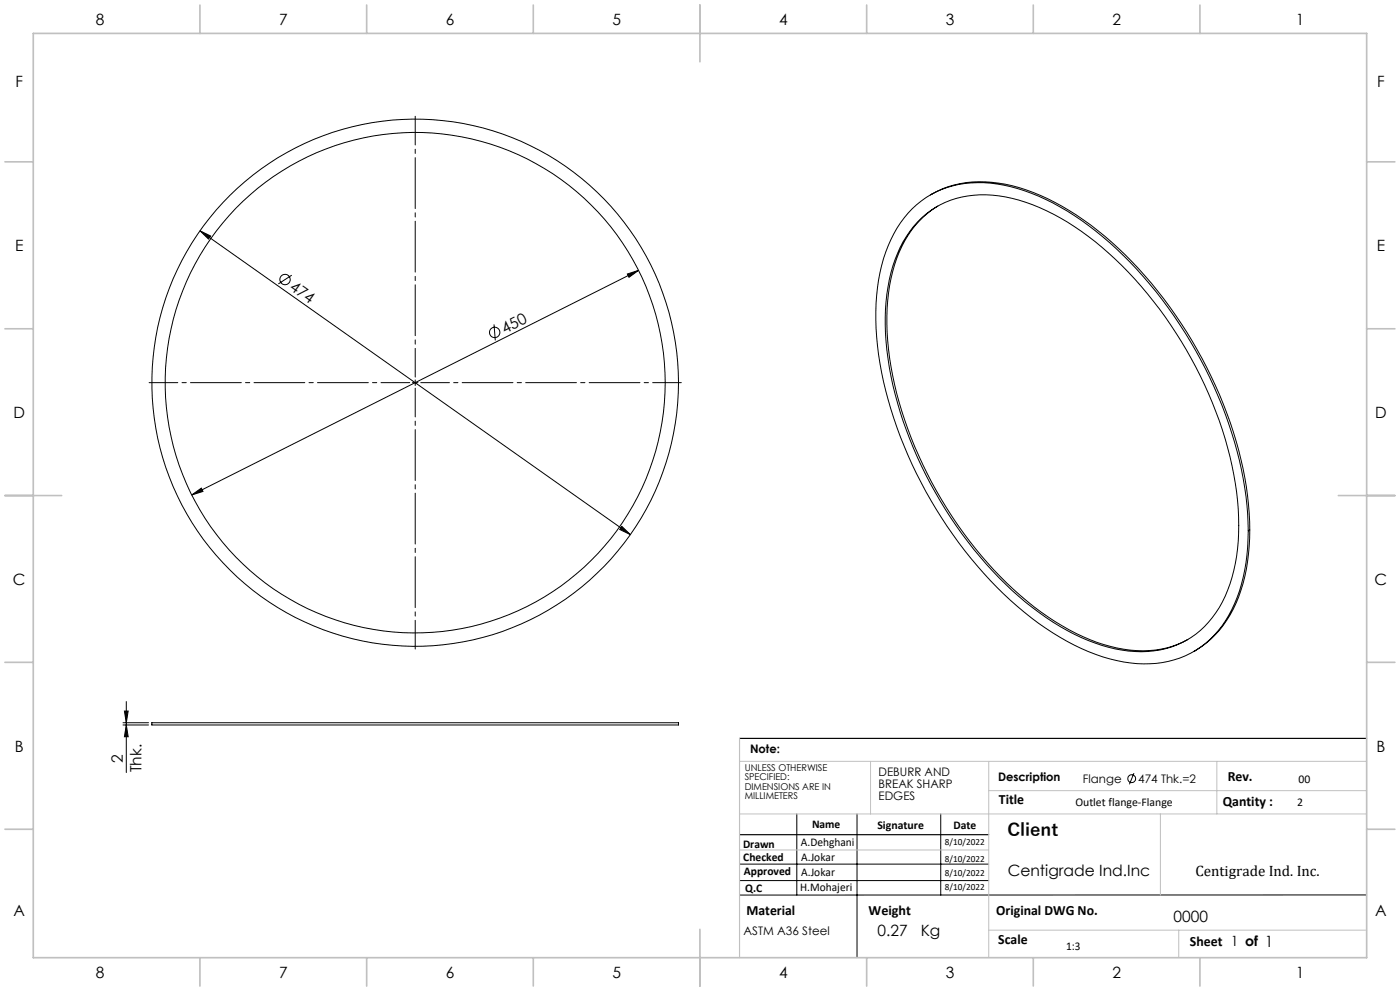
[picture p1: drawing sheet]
<svg xmlns="http://www.w3.org/2000/svg" width="420mm" height="297mm" viewBox="0 0 420 297" stroke-linecap="round" stroke-linejoin="round" font-family="sans-serif">
<g fill="none" stroke="#000" stroke-width=".3">
<path d="M279.1 58.4a31 31 0 0 1 22.5-3.2 69.5 69.5 0 0 1 29.8 15.5 129.9 129.9 0 0 1 42.5 75.2 66.4 66.4 0 0 1-2.3 33 30.4 30.4 0 0 1-13.5 16.4M60 69.2l3.2 1.5-.7 .9zM60 69.2l129.1 91M273.6 62.6a29.6 29.6 0 0 1 27.5-7.1 68.2 68.2 0 0 1 29.8 15.5 128.7 128.7 0 0 1 42.9 77.8 61.5 61.5 0 0 1-3.5 32.2 28.4 28.4 0 0 1-31.2 17.7 62.5 62.5 0 0 1-29.6-13.5 129 129 0 0 1-43-65.4 79.5 79.5 0 0 1-2-40.2 36.5 36.5 0 0 1 9.1-17zM275.2 66.6a27.7 27.7 0 0 1 26.4-7.6 65.1 65.1 0 0 1 29 15.1 122.9 122.9 0 0 1 40 70.7 60.6 60.6 0 0 1-3 33.9 27 27 0 0 1-29.1 16.4 58.9 58.9 0 0 1-28.8-13 121.9 121.9 0 0 1-43.3-74.5 59.6 59.6 0 0 1 2.9-31.7 32.2 32.2 0 0 1 5.9-9.3zM281.3 61.8a30.6 30.6 0 0 0-13.5 19.6 73.7 73.7 0 0 0 1.2 36.5 123.4 123.4 0 0 0 41.2 64 59.6 59.6 0 0 0 28.8 12.9 28.6 28.6 0 0 0 17.3-3.1M87.5 82.5l-4 2.6M148.2 97.2l.4 4.8M188.2 82.1l3.4-1.1-2.9 2.1zM191.6 81l-134.1 67.3M123.7 114.7h1.7M124.6 113.9v1.6"/>
<path d="M57.5 148.3l2.9-2 .5 1zM186.5 157.8l2.6 2.4-3.2-1.5zM36.9 216.6h7.7M36.9 217.3h7.7M37.3 213.1h1.2l-.6 3.5zM37.9 217.3l.6 3.5h-1.2zM37.9 210.3v21.2M45.5 216.6h158.1v.7h-158.1zM340.2 231.7l-1.4 3.4M221.9 259h74.7M239 243.9v24.3M257.1 243.9v43.1"/>
<path d="M282.2 243.9v24.3M221.9 263.9h74.7M410 268.2h-188.1"/>
<circle cx="85.5" cy="83.8" r="1.55"/>
<circle cx="148.4" cy="99.6" r="1.56"/>
<circle cx="124.6" cy="114.7" r="79"/>
<circle cx="124.6" cy="114.7" r="75"/>
<circle cx="339.5" cy="233.4" r="1.18"/>
</g>
<path d="M122.9 114.7h-78.2M124.6 113v-78.2M124.6 116.3v78.2M126.2 114.7h78.2" fill="none" stroke="#000" stroke-width=".3" stroke-dasharray="15.2 1.3 1.3 1.3" stroke-dashoffset="6.6"/>
<path d="M221.9 221.3h188.1M221.9 250.2h74.7" fill="none" stroke="#000" stroke-width=".35"/>
<path d="M221.9 228.2h188.1M261.2 228.2v15.7M296.6 228.2v58.8M296.6 237h113.4M365.1 228.2v15.7M221.9 243.9h188.1M221.9 254.7h74.7M348.1 243.9v24.3M296.6 278.8h113.4M353.6 278.8v8.2" fill="none" stroke="#c0c0c0" stroke-width=".3"/>
<path d="M221.9 221.3v65.7" fill="none" stroke="#c0c0c0" stroke-width=".35"/>
<g fill="none" stroke="#c0c0c0" stroke-width=".5">
<path d="M10 10h400v277h-400zM60 1.5v8.5M110 1.5v8.5M160 1.5v8.5M210 1.5v17M260 1.5v8.5M310 1.5v8.5M360 1.5v8.5M1.5 48.5h8.5M410 48.5h8.5M1.5 98.5h8.5M410 98.5h8.5"/>
<path d="M1.5 148.5h17M401.5 148.5h17M1.5 198.5h8.5M410 198.5h8.5M1.5 248.5h8.5M410 248.5h8.5M210 278.5v17M60 287v8.5M110 287v8.5M160 287v8.5M260 287v8.5M310 287v8.5"/>
<path d="M360 287v8.5"/>
</g>
<g fill="#000">
<path d="M57.5 148.3l3.4-1-.5-1zM188.2 82.1l.5 1 2.9-2.1z"/>
<path d="M186.5 157.8l-.6 .9 3.2 1.5zM60 69.2l2.5 2.4 .7-.9z"/>
<path d="M37.3 213.1h1.2l-.6 3.5zM37.9 217.3l.6 3.5h-1.2z"/>
</g>
<text font-size="5.3" x="302.2" y="250.7">Client</text>
<g font-size="4.7">
<text x="28.7" y="7.6">8</text>
<text x="83.7" y="7.6">7</text>
<text x="133.7" y="7.6">6</text>
<text x="183.7" y="7.6">5</text>
<text x="233.7" y="7.6">4</text>
<text x="283.7" y="7.6">3</text>
<text x="333.7" y="7.6">2</text>
<text x="388.7" y="7.6">1</text>
<text x="4.6" y="26.1">F</text>
<text x="413.1" y="26.1">F</text>
<text x="4.5" y="75.3">E</text>
<text x="413" y="75.3">E</text>
<text x="86.6" y="86.6" transform="rotate(35 86.6 86.6)">474</text>
<text x="151.5" y="100" transform="rotate(-27 151.5 100)">450</text>
<text x="4" y="125.3">D</text>
<text x="412.5" y="125.3">D</text>
<text x="3.9" y="175.3">C</text>
<text x="412.4" y="175.3">C</text>
<text x="4.4" y="225.3">B</text>
<text x="412.9" y="225.3">B</text>
<text x="36.9" y="228.6" transform="rotate(-90 36.9 228.6)">2</text>
<text x="42.4" y="231.5" transform="rotate(-90 42.4 231.5)">Thk.</text>
<text x="302.3" y="262.6">Centigrade Ind.Inc</text>
<text x="4" y="274.6">A</text>
<text x="412.5" y="274.6">A</text>
<text x="263.3" y="280.5">0.27</text>
<text x="276.2" y="280.5">Kg</text>
<text x="352.1" y="276.4">0000</text>
<text x="28.7" y="293.1">8</text>
<text x="83.7" y="293.1">7</text>
<text x="133.7" y="293.1">6</text>
<text x="183.7" y="293.1">5</text>
<text x="233.7" y="293.1">4</text>
<text x="283.7" y="293.1">3</text>
<text x="333.7" y="293.1">2</text>
<text x="388.7" y="293.1">1</text>
</g>
<text font-size="4.5" x="358.6" y="262.6">Centigrade Ind. Inc.</text>
<g font-size="4.2">
<text x="368.3" y="234.1">Rev.</text>
<text x="299.7" y="240.9">Title</text>
<text x="366.8" y="241.6">Qantity :</text>
<text x="223.9" y="274.2">Material</text>
<text x="260.6" y="274.2">Weight</text>
<text x="298.9" y="274.2">Original DWG No.</text>
<text x="299.5" y="282.8">Scale</text>
<text x="357" y="283.6">Sheet 1 of 1</text>
</g>
<g font-size="3.5">
<text x="225" y="225.7">Note:</text>
<text x="263.6" y="232.6">DEBURR AND</text>
<text x="263.6" y="236.1">BREAK SHARP</text>
<text x="263.6" y="239.7">EDGES</text>
<text x="299.4" y="234.1">Description</text>
<text x="324.9" y="234.7">Flange</text>
<text x="341.5" y="234.7">474 Thk.=2</text>
<text x="389.6" y="234.7">00</text>
<text x="322.6" y="241.6">Outlet flange-Flange</text>
<text x="389.2" y="241.6">2</text>
<text x="243.6" y="248.1">Name</text>
<text x="263.2" y="248.5">Signature</text>
<text x="286" y="248.5">Date</text>
<text x="222.9" y="254">Drawn</text>
<text x="240.3" y="253.6">A.Dehghani</text>
<text x="240.4" y="257.9">A.Jokar</text>
<text x="223" y="258.1">Checked</text>
<text x="223.2" y="262.1">Approved</text>
<text x="240.4" y="262.4">A.Jokar</text>
<text x="223.6" y="267.4">Q.C</text>
<text x="240.1" y="267.1">H.Mohajeri</text>
<text x="223.1" y="280.2">ASTM A36 Steel</text>
<text x="319.8" y="284.6">1:3</text>
</g>
<g font-size="2.8">
<text x="223.4" y="231">UNLESS OTHERWISE</text>
<text x="223.4" y="233.8">SPECIFIED:</text>
<text x="223.4" y="236.7">DIMENSIONS ARE IN</text>
<text x="223.4" y="239.5">MILLIMETERS</text>
<text x="283.5" y="253.2">8/10/2022</text>
<text x="283.5" y="258.4">8/10/2022</text>
<text x="283.5" y="262.7">8/10/2022</text>
<text x="283.5" y="266.6">8/10/2022</text>
</g>
</svg>
